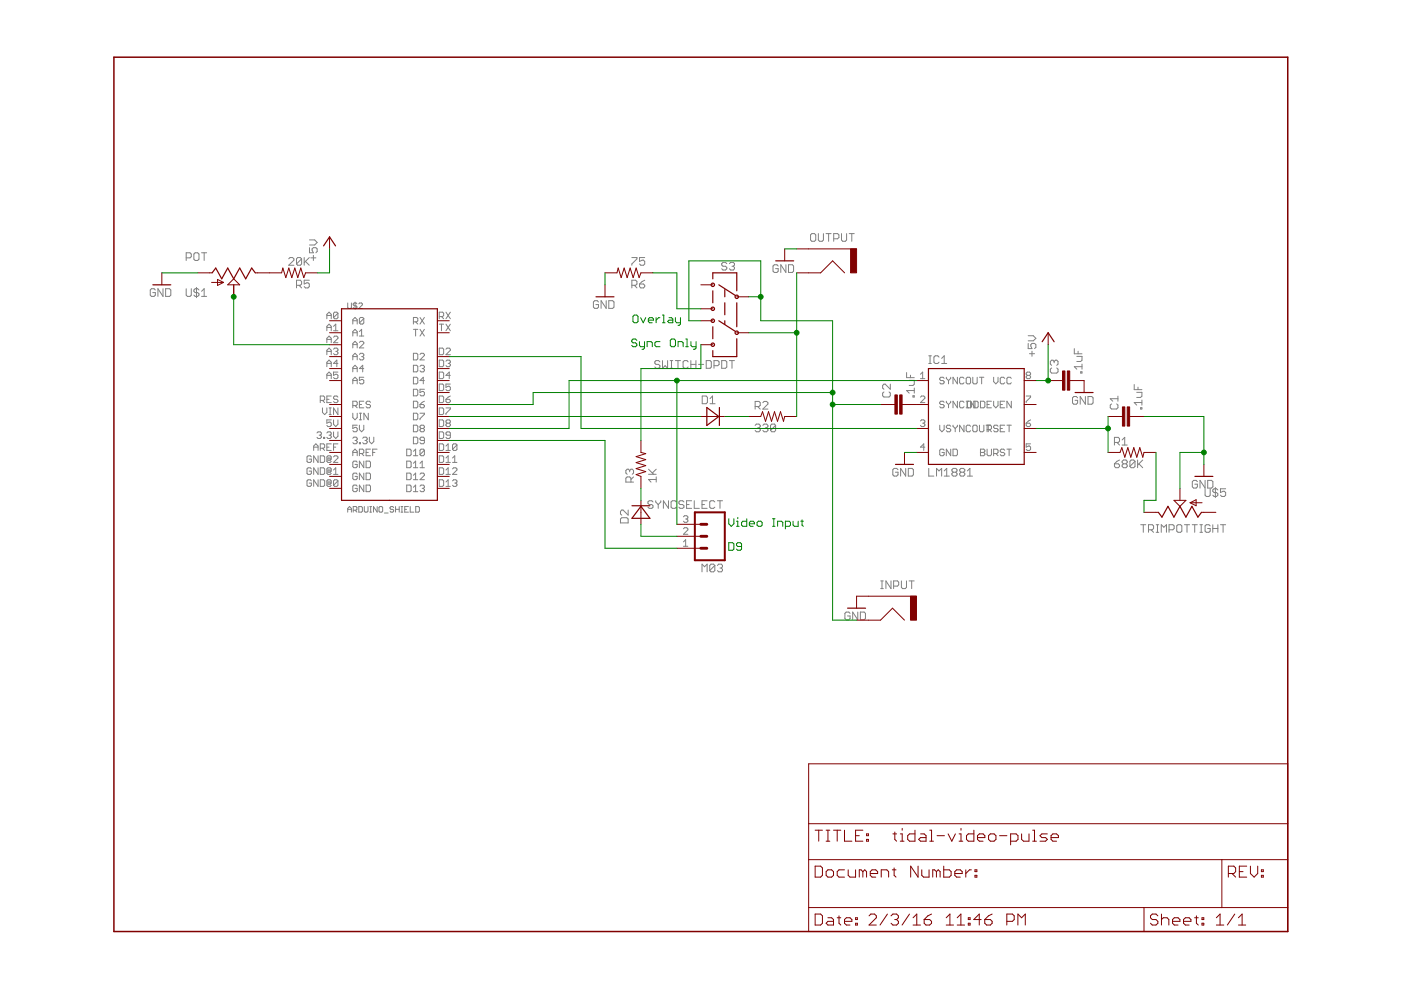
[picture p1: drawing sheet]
<?xml version="1.0" encoding="utf-8"?>
<!DOCTYPE eagle SYSTEM "eagle.dtd">
<eagle version="6.6.0">
<drawing>
<settings>
<setting alwaysvectorfont="yes"/>
<setting verticaltext="up"/>
</settings>
<grid distance="0.1" unitdist="inch" unit="inch" style="lines" multiple="1" display="no" altdistance="0.01" altunitdist="inch" altunit="inch"/>
<schematic xreflabel="%F%N/%S.%C%R" xrefpart="/%S.%C%R">
<libraries>
<library name="lm1881">
<symbols>
<symbol name="LM1881">
<wire x1="-10.16" y1="10.16" x2="10.16" y2="10.16" width="0.254" layer="94"/>
<wire x1="10.16" y1="10.16" x2="10.16" y2="-10.16" width="0.254" layer="94"/>
<wire x1="10.16" y1="-10.16" x2="-10.16" y2="-10.16" width="0.254" layer="94"/>
<wire x1="-10.16" y1="-10.16" x2="-10.16" y2="10.16" width="0.254" layer="94"/>
<text x="-10.16" y="11.176" size="1.778" layer="95">&gt;NAME</text>
<text x="-10.16" y="-12.7" size="1.778" layer="96">&gt;VALUE</text>
<pin name="SYNCOUT" x="-12.7" y="7.62" length="short" direction="out"/>
<pin name="SYNCIN" x="-12.7" y="2.54" length="short" direction="in"/>
<pin name="VSYNCOUT" x="-12.7" y="-2.54" length="short" direction="out"/>
<pin name="BURST" x="12.7" y="-7.62" length="short" direction="out" rot="R180"/>
<pin name="RSET" x="12.7" y="-2.54" length="short" direction="out" rot="R180"/>
<pin name="ODDEVEN" x="12.7" y="2.54" length="short" direction="out" rot="R180"/>
<pin name="VCC" x="12.7" y="7.62" length="short" direction="pwr" rot="R180"/>
<pin name="GND" x="-12.7" y="-7.62" length="short" direction="pwr"/>
</symbol>
</symbols>
<devicesets>
<deviceset name="LM1881" prefix="IC">
<gates>
<gate name="G$1" symbol="LM1881" x="0" y="0"/>
</gates>
<devices>
<device name="" package="DIL08">
<connects>
<connect gate="G$1" pin="BURST" pad="5"/>
<connect gate="G$1" pin="GND" pad="4"/>
<connect gate="G$1" pin="ODDEVEN" pad="7"/>
<connect gate="G$1" pin="RSET" pad="6"/>
<connect gate="G$1" pin="SYNCIN" pad="2"/>
<connect gate="G$1" pin="SYNCOUT" pad="1"/>
<connect gate="G$1" pin="VCC" pad="8"/>
<connect gate="G$1" pin="VSYNCOUT" pad="3"/>
</connects>
<technologies>
<technology name=""/>
</technologies>
</device>
</devices>
</deviceset>
</devicesets>
</library>
<library name="frames">
<symbols>
<symbol name="LETTER_L">
<frame x1="0" y1="0" x2="248.92" y2="185.42" columns="12" rows="17" layer="94" border-left="no" border-top="no" border-right="no" border-bottom="no"/>
</symbol>
<symbol name="DOCFIELD">
<wire x1="0" y1="0" x2="71.12" y2="0" width="0.1016" layer="94"/>
<wire x1="101.6" y1="15.24" x2="87.63" y2="15.24" width="0.1016" layer="94"/>
<wire x1="0" y1="0" x2="0" y2="5.08" width="0.1016" layer="94"/>
<wire x1="0" y1="5.08" x2="71.12" y2="5.08" width="0.1016" layer="94"/>
<wire x1="0" y1="5.08" x2="0" y2="15.24" width="0.1016" layer="94"/>
<wire x1="101.6" y1="15.24" x2="101.6" y2="5.08" width="0.1016" layer="94"/>
<wire x1="71.12" y1="5.08" x2="71.12" y2="0" width="0.1016" layer="94"/>
<wire x1="71.12" y1="5.08" x2="87.63" y2="5.08" width="0.1016" layer="94"/>
<wire x1="71.12" y1="0" x2="101.6" y2="0" width="0.1016" layer="94"/>
<wire x1="87.63" y1="15.24" x2="87.63" y2="5.08" width="0.1016" layer="94"/>
<wire x1="87.63" y1="15.24" x2="0" y2="15.24" width="0.1016" layer="94"/>
<wire x1="87.63" y1="5.08" x2="101.6" y2="5.08" width="0.1016" layer="94"/>
<wire x1="101.6" y1="5.08" x2="101.6" y2="0" width="0.1016" layer="94"/>
<wire x1="0" y1="15.24" x2="0" y2="22.86" width="0.1016" layer="94"/>
<wire x1="101.6" y1="35.56" x2="0" y2="35.56" width="0.1016" layer="94"/>
<wire x1="101.6" y1="35.56" x2="101.6" y2="22.86" width="0.1016" layer="94"/>
<wire x1="0" y1="22.86" x2="101.6" y2="22.86" width="0.1016" layer="94"/>
<wire x1="0" y1="22.86" x2="0" y2="35.56" width="0.1016" layer="94"/>
<wire x1="101.6" y1="22.86" x2="101.6" y2="15.24" width="0.1016" layer="94"/>
<text x="1.27" y="1.27" size="2.54" layer="94" font="vector">Date:</text>
<text x="12.7" y="1.27" size="2.54" layer="94" font="vector">&gt;LAST_DATE_TIME</text>
<text x="72.39" y="1.27" size="2.54" layer="94" font="vector">Sheet:</text>
<text x="86.36" y="1.27" size="2.54" layer="94" font="vector">&gt;SHEET</text>
<text x="88.9" y="11.43" size="2.54" layer="94" font="vector">REV:</text>
<text x="1.27" y="19.05" size="2.54" layer="94" font="vector">TITLE:</text>
<text x="1.27" y="11.43" size="2.54" layer="94" font="vector">Document Number:</text>
<text x="17.78" y="19.05" size="2.54" layer="94" font="vector">&gt;DRAWING_NAME</text>
</symbol>
</symbols>
<devicesets>
<deviceset name="LETTER_L" prefix="FRAME" uservalue="yes">
<gates>
<gate name="G$1" symbol="LETTER_L" x="0" y="0"/>
<gate name="G$2" symbol="DOCFIELD" x="147.32" y="0" addlevel="must"/>
</gates>
<devices>
<device name="">
<technologies>
<technology name=""/>
</technologies>
</device>
</devices>
</deviceset>
</devicesets>
</library>
<library name="nootropicdesign">
<symbols>
<symbol name="CAP">
<wire x1="0" y1="0" x2="0" y2="-0.508" width="0.1524" layer="94"/>
<wire x1="0" y1="-2.54" x2="0" y2="-2.032" width="0.1524" layer="94"/>
<text x="1.524" y="0.381" size="1.778" layer="95">&gt;NAME</text>
<text x="1.524" y="-4.699" size="1.778" layer="96">&gt;VALUE</text>
<rectangle x1="-2.032" y1="-2.032" x2="2.032" y2="-1.524" layer="94"/>
<rectangle x1="-2.032" y1="-1.016" x2="2.032" y2="-0.508" layer="94"/>
<pin name="1" x="0" y="2.54" visible="off" length="short" direction="pas" swaplevel="1" rot="R270"/>
<pin name="2" x="0" y="-5.08" visible="off" length="short" direction="pas" swaplevel="1" rot="R90"/>
</symbol>
<symbol name="R-US">
<wire x1="-2.54" y1="0" x2="-2.159" y2="1.016" width="0.2032" layer="94"/>
<wire x1="-2.159" y1="1.016" x2="-1.524" y2="-1.016" width="0.2032" layer="94"/>
<wire x1="-1.524" y1="-1.016" x2="-0.889" y2="1.016" width="0.2032" layer="94"/>
<wire x1="-0.889" y1="1.016" x2="-0.254" y2="-1.016" width="0.2032" layer="94"/>
<wire x1="-0.254" y1="-1.016" x2="0.381" y2="1.016" width="0.2032" layer="94"/>
<wire x1="0.381" y1="1.016" x2="1.016" y2="-1.016" width="0.2032" layer="94"/>
<wire x1="1.016" y1="-1.016" x2="1.651" y2="1.016" width="0.2032" layer="94"/>
<wire x1="1.651" y1="1.016" x2="2.286" y2="-1.016" width="0.2032" layer="94"/>
<wire x1="2.286" y1="-1.016" x2="2.54" y2="0" width="0.2032" layer="94"/>
<text x="-3.81" y="1.4986" size="1.778" layer="95">&gt;NAME</text>
<text x="-3.81" y="-3.302" size="1.778" layer="96">&gt;VALUE</text>
<pin name="2" x="5.08" y="0" visible="off" length="short" direction="pas" swaplevel="1" rot="R180"/>
<pin name="1" x="-5.08" y="0" visible="off" length="short" direction="pas" swaplevel="1"/>
</symbol>
<symbol name="RCAJACK">
<wire x1="-5.08" y1="2.54" x2="-2.54" y2="5.08" width="0.1524" layer="94"/>
<wire x1="-2.54" y1="5.08" x2="0" y2="2.54" width="0.1524" layer="94"/>
<wire x1="0" y1="2.54" x2="2.54" y2="2.54" width="0.1524" layer="94"/>
<wire x1="-7.62" y1="7.62" x2="2.54" y2="7.62" width="0.1524" layer="94"/>
<text x="1.27" y="9.144" size="1.778" layer="96">&gt;Value</text>
<text x="-7.62" y="9.144" size="1.778" layer="95">&gt;Name</text>
<rectangle x1="-7.62" y1="2.54" x2="-6.35" y2="7.62" layer="94"/>
<pin name="SIGNAL" x="5.08" y="2.54" visible="off" length="short" rot="R180"/>
<pin name="GND" x="5.08" y="7.62" visible="off" length="short" rot="R180"/>
</symbol>
<symbol name="DIODE">
<wire x1="-1.27" y1="-1.905" x2="1.27" y2="0" width="0.254" layer="94"/>
<wire x1="1.27" y1="0" x2="-1.27" y2="1.905" width="0.254" layer="94"/>
<wire x1="-1.27" y1="1.905" x2="-1.27" y2="-1.905" width="0.254" layer="94"/>
<wire x1="1.397" y1="1.905" x2="1.397" y2="-1.905" width="0.254" layer="94"/>
<text x="-2.3114" y="2.6416" size="1.778" layer="95">&gt;NAME</text>
<text x="-2.5654" y="-4.4958" size="1.778" layer="96">&gt;VALUE</text>
<pin name="A" x="-2.54" y="0" visible="off" length="short" direction="pas"/>
<pin name="C" x="2.54" y="0" visible="off" length="short" direction="pas" rot="R180"/>
</symbol>
<symbol name="ARDUINO_SHIELD">
<wire x1="0" y1="-20.32" x2="-10.16" y2="-20.32" width="0.254" layer="94"/>
<wire x1="-10.16" y1="-20.32" x2="-10.16" y2="20.32" width="0.254" layer="94"/>
<wire x1="-10.16" y1="20.32" x2="10.16" y2="20.32" width="0.254" layer="94"/>
<wire x1="10.16" y1="20.32" x2="10.16" y2="-20.32" width="0.254" layer="94"/>
<wire x1="10.16" y1="-20.32" x2="0" y2="-20.32" width="0.254" layer="94"/>
<text x="-8.89" y="20.32" size="1.27" layer="95">&gt;Name</text>
<text x="-8.89" y="-22.86" size="1.27" layer="96">&gt;Value</text>
<pin name="RX" x="12.7" y="17.78" length="short" rot="R180"/>
<pin name="TX" x="12.7" y="15.24" length="short" rot="R180"/>
<pin name="D2" x="12.7" y="10.16" length="short" rot="R180"/>
<pin name="D3" x="12.7" y="7.62" length="short" rot="R180"/>
<pin name="D4" x="12.7" y="5.08" length="short" rot="R180"/>
<pin name="D5" x="12.7" y="2.54" length="short" rot="R180"/>
<pin name="D6" x="12.7" y="0" length="short" rot="R180"/>
<pin name="D7" x="12.7" y="-2.54" length="short" rot="R180"/>
<pin name="D8" x="12.7" y="-5.08" length="short" rot="R180"/>
<pin name="D9" x="12.7" y="-7.62" length="short" rot="R180"/>
<pin name="D10" x="12.7" y="-10.16" length="short" rot="R180"/>
<pin name="D11" x="12.7" y="-12.7" length="short" rot="R180"/>
<pin name="D12" x="12.7" y="-15.24" length="short" rot="R180"/>
<pin name="D13" x="12.7" y="-17.78" length="short" rot="R180"/>
<pin name="A0" x="-12.7" y="17.78" length="short"/>
<pin name="A1" x="-12.7" y="15.24" length="short"/>
<pin name="A2" x="-12.7" y="12.7" length="short"/>
<pin name="A3" x="-12.7" y="10.16" length="short"/>
<pin name="A4" x="-12.7" y="7.62" length="short"/>
<pin name="A5" x="-12.7" y="5.08" length="short"/>
<pin name="VIN" x="-12.7" y="-2.54" length="short"/>
<pin name="RES" x="-12.7" y="0" length="short"/>
<pin name="5V" x="-12.7" y="-5.08" length="short"/>
<pin name="AREF" x="-12.7" y="-10.16" length="short"/>
<pin name="GND@2" x="-12.7" y="-12.7" length="short"/>
<pin name="GND@1" x="-12.7" y="-15.24" length="short"/>
<pin name="GND@0" x="-12.7" y="-17.78" length="short"/>
<pin name="3.3V" x="-12.7" y="-7.62" length="short"/>
</symbol>
<symbol name="M03">
<wire x1="3.81" y1="-5.08" x2="-2.54" y2="-5.08" width="0.4064" layer="94"/>
<wire x1="1.27" y1="0" x2="2.54" y2="0" width="0.6096" layer="94"/>
<wire x1="1.27" y1="-2.54" x2="2.54" y2="-2.54" width="0.6096" layer="94"/>
<wire x1="-2.54" y1="5.08" x2="-2.54" y2="-5.08" width="0.4064" layer="94"/>
<wire x1="3.81" y1="-5.08" x2="3.81" y2="5.08" width="0.4064" layer="94"/>
<wire x1="-2.54" y1="5.08" x2="3.81" y2="5.08" width="0.4064" layer="94"/>
<wire x1="1.27" y1="2.54" x2="2.54" y2="2.54" width="0.6096" layer="94"/>
<text x="-2.54" y="-7.62" size="1.778" layer="96">&gt;VALUE</text>
<text x="-2.54" y="5.842" size="1.778" layer="95">&gt;NAME</text>
<pin name="2" x="7.62" y="-2.54" visible="pad" length="middle" direction="pas" swaplevel="1" rot="R180"/>
<pin name="3" x="7.62" y="0" visible="pad" length="middle" direction="pas" swaplevel="1" rot="R180"/>
<pin name="4" x="7.62" y="2.54" visible="pad" length="middle" direction="pas" swaplevel="1" rot="R180"/>
</symbol>
<symbol name="POT">
<wire x1="0" y1="0" x2="0" y2="0.508" width="0.1524" layer="94"/>
<wire x1="0" y1="0.508" x2="-1.016" y2="1.27" width="0.254" layer="94"/>
<wire x1="-1.016" y1="1.27" x2="1.27" y2="2.54" width="0.254" layer="94"/>
<wire x1="1.27" y1="2.54" x2="-1.016" y2="3.81" width="0.254" layer="94"/>
<wire x1="-1.016" y1="3.81" x2="1.27" y2="5.08" width="0.254" layer="94"/>
<wire x1="1.27" y1="5.08" x2="-1.016" y2="6.35" width="0.254" layer="94"/>
<wire x1="-1.016" y1="6.35" x2="1.27" y2="7.62" width="0.254" layer="94"/>
<wire x1="1.27" y1="7.62" x2="-1.016" y2="8.89" width="0.254" layer="94"/>
<wire x1="-1.016" y1="8.89" x2="0" y2="9.652" width="0.254" layer="94"/>
<wire x1="0" y1="9.652" x2="0" y2="10.16" width="0.1524" layer="94"/>
<wire x1="1.27" y1="5.08" x2="2.54" y2="6.35" width="0.2032" layer="94"/>
<wire x1="2.54" y1="3.81" x2="1.27" y2="5.08" width="0.2032" layer="94"/>
<wire x1="2.54" y1="6.35" x2="2.54" y2="3.81" width="0.2032" layer="94"/>
<wire x1="2.032" y1="0.381" x2="2.032" y2="2.921" width="0.1524" layer="94"/>
<wire x1="2.032" y1="2.921" x2="2.667" y2="1.651" width="0.1524" layer="94"/>
<wire x1="2.667" y1="1.651" x2="1.397" y2="1.651" width="0.1524" layer="94"/>
<wire x1="1.397" y1="1.651" x2="2.032" y2="2.921" width="0.1524" layer="94"/>
<text x="5.08" y="-5.08" size="1.778" layer="95" rot="R90">&gt;NAME</text>
<text x="-2.54" y="-5.08" size="1.778" layer="95" rot="R90">&gt;Value</text>
<pin name="1" x="0" y="-2.54" visible="off" length="short" direction="pas" rot="R90"/>
<pin name="3" x="0" y="12.7" visible="off" length="short" direction="pas" rot="R270"/>
<pin name="WIPER@1" x="5.08" y="5.08" visible="off" length="short" direction="pas" rot="R180"/>
<pin name="WIPER@2" x="5.08" y="5.08" visible="off" length="short" direction="pas" rot="R180"/>
</symbol>
<symbol name="AYZ0202">
<wire x1="1.27" y1="5.08" x2="-2.286" y2="2.794" width="0.254" layer="94"/>
<wire x1="-2.286" y1="-4.826" x2="1.27" y2="-2.54" width="0.254" layer="94"/>
<wire x1="2.54" y1="6.35" x2="2.54" y2="7.62" width="0.254" layer="94"/>
<wire x1="2.54" y1="7.62" x2="-2.54" y2="7.62" width="0.254" layer="94"/>
<wire x1="-2.54" y1="7.62" x2="-2.54" y2="3.81" width="0.254" layer="94"/>
<wire x1="-2.54" y1="1.27" x2="-2.54" y2="-3.81" width="0.254" layer="94"/>
<wire x1="-2.54" y1="-6.35" x2="-2.54" y2="-10.16" width="0.254" layer="94"/>
<wire x1="-2.54" y1="-10.16" x2="2.54" y2="-10.16" width="0.254" layer="94"/>
<wire x1="2.54" y1="-10.16" x2="2.54" y2="-8.89" width="0.254" layer="94"/>
<wire x1="2.54" y1="-6.35" x2="2.54" y2="-3.81" width="0.254" layer="94"/>
<wire x1="2.54" y1="3.81" x2="2.54" y2="1.27" width="0.254" layer="94"/>
<wire x1="0" y1="4.064" x2="0" y2="2.54" width="0.254" layer="94"/>
<wire x1="0" y1="1.27" x2="0" y2="-1.27" width="0.254" layer="94"/>
<wire x1="0" y1="-2.54" x2="0" y2="-3.302" width="0.254" layer="94"/>
<circle x="-2.54" y="2.54" radius="0.3592" width="0.254" layer="94"/>
<circle x="2.54" y="5.08" radius="0.3592" width="0.254" layer="94"/>
<circle x="2.54" y="0" radius="0.3592" width="0.254" layer="94"/>
<circle x="2.54" y="-2.54" radius="0.3592" width="0.254" layer="94"/>
<circle x="2.54" y="-7.62" radius="0.3592" width="0.254" layer="94"/>
<circle x="-2.54" y="-5.08" radius="0.3592" width="0.254" layer="94"/>
<text x="-2.54" y="8.128" size="1.778" layer="95">&gt;NAME</text>
<text x="-2.54" y="-12.7" size="1.778" layer="96">&gt;VALUE</text>
<pin name="1" x="5.08" y="5.08" visible="off" length="short" rot="R180"/>
<pin name="2" x="-5.08" y="2.54" visible="off" length="short"/>
<pin name="3" x="5.08" y="0" visible="off" length="short" rot="R180"/>
<pin name="4" x="5.08" y="-2.54" visible="off" length="short" rot="R180"/>
<pin name="5" x="-5.08" y="-5.08" visible="off" length="short"/>
<pin name="6" x="5.08" y="-7.62" visible="off" length="short" rot="R180"/>
</symbol>
<symbol name="POT2">
<wire x1="0" y1="-5.08" x2="0" y2="-4.572" width="0.1524" layer="94"/>
<wire x1="0" y1="-4.572" x2="-1.016" y2="-3.81" width="0.254" layer="94"/>
<wire x1="-1.016" y1="-3.81" x2="1.27" y2="-2.54" width="0.254" layer="94"/>
<wire x1="1.27" y1="-2.54" x2="-1.016" y2="-1.27" width="0.254" layer="94"/>
<wire x1="-1.016" y1="-1.27" x2="1.27" y2="0" width="0.254" layer="94"/>
<wire x1="1.27" y1="0" x2="-1.016" y2="1.27" width="0.254" layer="94"/>
<wire x1="-1.016" y1="1.27" x2="1.27" y2="2.54" width="0.254" layer="94"/>
<wire x1="1.27" y1="2.54" x2="-1.016" y2="3.81" width="0.254" layer="94"/>
<wire x1="-1.016" y1="3.81" x2="0" y2="4.572" width="0.254" layer="94"/>
<wire x1="0" y1="4.572" x2="0" y2="5.08" width="0.1524" layer="94"/>
<wire x1="1.27" y1="0" x2="2.54" y2="1.27" width="0.2032" layer="94"/>
<wire x1="2.54" y1="-1.27" x2="1.27" y2="0" width="0.2032" layer="94"/>
<wire x1="2.54" y1="1.27" x2="2.54" y2="-1.27" width="0.2032" layer="94"/>
<wire x1="2.032" y1="-4.699" x2="2.032" y2="-2.159" width="0.1524" layer="94"/>
<wire x1="2.032" y1="-2.159" x2="2.667" y2="-3.429" width="0.1524" layer="94"/>
<wire x1="2.667" y1="-3.429" x2="1.397" y2="-3.429" width="0.1524" layer="94"/>
<wire x1="1.397" y1="-3.429" x2="2.032" y2="-2.159" width="0.1524" layer="94"/>
<text x="5.08" y="-10.16" size="1.778" layer="95" rot="R90">&gt;NAME</text>
<text x="-2.54" y="-10.16" size="1.778" layer="95" rot="R90">&gt;Value</text>
<pin name="1" x="0" y="-7.62" visible="off" length="short" direction="pas" rot="R90"/>
<pin name="3" x="0" y="7.62" visible="off" length="short" direction="pas" rot="R270"/>
<pin name="2" x="5.08" y="0" visible="off" length="short" direction="pas" rot="R180"/>
</symbol>
</symbols>
<devicesets>
<deviceset name="CAP" prefix="C" uservalue="yes">
<gates>
<gate name="G$1" symbol="CAP" x="0" y="0"/>
</gates>
<devices>
<device name="" package="CAP-CERAMIC">
<connects>
<connect gate="G$1" pin="1" pad="1"/>
<connect gate="G$1" pin="2" pad="2"/>
</connects>
<technologies>
<technology name=""/>
</technologies>
</device>
<device name="SMALL" package="CAP-CERAMIC-SMALL">
<connects>
<connect gate="G$1" pin="1" pad="1"/>
<connect gate="G$1" pin="2" pad="2"/>
</connects>
<technologies>
<technology name=""/>
</technologies>
</device>
<device name="CAP-CERAMIC-B" package="CAP-CERAMIC-B">
<connects>
<connect gate="G$1" pin="1" pad="1"/>
<connect gate="G$1" pin="2" pad="2"/>
</connects>
<technologies>
<technology name=""/>
</technologies>
</device>
<device name="C0603" package="C0603">
<connects>
<connect gate="G$1" pin="1" pad="1"/>
<connect gate="G$1" pin="2" pad="2"/>
</connects>
<technologies>
<technology name=""/>
</technologies>
</device>
<device name="C0805" package="C0805">
<connects>
<connect gate="G$1" pin="1" pad="1"/>
<connect gate="G$1" pin="2" pad="2"/>
</connects>
<technologies>
<technology name=""/>
</technologies>
</device>
</devices>
</deviceset>
<deviceset name="RCAJACK" prefix="J" uservalue="yes">
<gates>
<gate name="G$1" symbol="RCAJACK" x="2.54" y="-2.54"/>
</gates>
<devices>
<device name="" package="RCA">
<connects>
<connect gate="G$1" pin="GND" pad="BARREL"/>
<connect gate="G$1" pin="SIGNAL" pad="P$2"/>
</connects>
<technologies>
<technology name=""/>
</technologies>
</device>
</devices>
</deviceset>
<deviceset name="1N4148" prefix="D" uservalue="yes">
<gates>
<gate name="G$1" symbol="DIODE" x="0" y="0"/>
</gates>
<devices>
<device name="" package="D35-10">
<connects>
<connect gate="G$1" pin="A" pad="A"/>
<connect gate="G$1" pin="C" pad="C"/>
</connects>
<technologies>
<technology name=""/>
</technologies>
</device>
</devices>
</deviceset>
<deviceset name="M03">
<gates>
<gate name="G$1" symbol="M03" x="0" y="0"/>
</gates>
<devices>
<device name="" package="1X03">
<connects>
<connect gate="G$1" pin="2" pad="1"/>
<connect gate="G$1" pin="3" pad="2"/>
<connect gate="G$1" pin="4" pad="3"/>
</connects>
<technologies>
<technology name=""/>
</technologies>
</device>
</devices>
</deviceset>
<deviceset name="R-US" prefix="R" uservalue="yes">
<gates>
<gate name="G$1" symbol="R-US" x="0" y="0"/>
</gates>
<devices>
<device name="" package="0207/10">
<connects>
<connect gate="G$1" pin="1" pad="1"/>
<connect gate="G$1" pin="2" pad="2"/>
</connects>
<technologies>
<technology name=""/>
</technologies>
</device>
<device name="SHORT" package="0207/7">
<connects>
<connect gate="G$1" pin="1" pad="1"/>
<connect gate="G$1" pin="2" pad="2"/>
</connects>
<technologies>
<technology name=""/>
</technologies>
</device>
<device name="MEDIUM" package="0207/8">
<connects>
<connect gate="G$1" pin="1" pad="1"/>
<connect gate="G$1" pin="2" pad="2"/>
</connects>
<technologies>
<technology name=""/>
</technologies>
</device>
<device name="R0603" package="R0603">
<connects>
<connect gate="G$1" pin="1" pad="1"/>
<connect gate="G$1" pin="2" pad="2"/>
</connects>
<technologies>
<technology name=""/>
</technologies>
</device>
<device name="R0805" package="R0805">
<connects>
<connect gate="G$1" pin="1" pad="1"/>
<connect gate="G$1" pin="2" pad="2"/>
</connects>
<technologies>
<technology name=""/>
</technologies>
</device>
</devices>
</deviceset>
<deviceset name="ARDUINO_SHIELD">
<gates>
<gate name="G$1" symbol="ARDUINO_SHIELD" x="0" y="0"/>
</gates>
<devices>
<device name="" package="DUEMILANOVE_SHIELD">
<connects>
<connect gate="G$1" pin="3.3V" pad="3.3V"/>
<connect gate="G$1" pin="5V" pad="5V"/>
<connect gate="G$1" pin="A0" pad="A0"/>
<connect gate="G$1" pin="A1" pad="A1"/>
<connect gate="G$1" pin="A2" pad="A2"/>
<connect gate="G$1" pin="A3" pad="A3"/>
<connect gate="G$1" pin="A4" pad="A4"/>
<connect gate="G$1" pin="A5" pad="A5"/>
<connect gate="G$1" pin="AREF" pad="AREF"/>
<connect gate="G$1" pin="D10" pad="D10"/>
<connect gate="G$1" pin="D11" pad="D11"/>
<connect gate="G$1" pin="D12" pad="D12"/>
<connect gate="G$1" pin="D13" pad="D13"/>
<connect gate="G$1" pin="D2" pad="D2"/>
<connect gate="G$1" pin="D3" pad="D3"/>
<connect gate="G$1" pin="D4" pad="D4"/>
<connect gate="G$1" pin="D5" pad="D5"/>
<connect gate="G$1" pin="D6" pad="D6"/>
<connect gate="G$1" pin="D7" pad="D7"/>
<connect gate="G$1" pin="D8" pad="D8"/>
<connect gate="G$1" pin="D9" pad="D9"/>
<connect gate="G$1" pin="GND@0" pad="GND@0"/>
<connect gate="G$1" pin="GND@1" pad="GND@1"/>
<connect gate="G$1" pin="GND@2" pad="GND@2"/>
<connect gate="G$1" pin="RES" pad="RES"/>
<connect gate="G$1" pin="RX" pad="RX"/>
<connect gate="G$1" pin="TX" pad="TX"/>
<connect gate="G$1" pin="VIN" pad="VIN"/>
</connects>
<technologies>
<technology name=""/>
</technologies>
</device>
<device name="SMALL" package="DUEMILANOVE_SHIELD_SMALL">
<connects>
<connect gate="G$1" pin="3.3V" pad="3.3V"/>
<connect gate="G$1" pin="5V" pad="5V"/>
<connect gate="G$1" pin="A0" pad="A0"/>
<connect gate="G$1" pin="A1" pad="A1"/>
<connect gate="G$1" pin="A2" pad="A2"/>
<connect gate="G$1" pin="A3" pad="A3"/>
<connect gate="G$1" pin="A4" pad="A4"/>
<connect gate="G$1" pin="A5" pad="A5"/>
<connect gate="G$1" pin="AREF" pad="AREF"/>
<connect gate="G$1" pin="D10" pad="D10"/>
<connect gate="G$1" pin="D11" pad="D11"/>
<connect gate="G$1" pin="D12" pad="D12"/>
<connect gate="G$1" pin="D13" pad="D13"/>
<connect gate="G$1" pin="D2" pad="D2"/>
<connect gate="G$1" pin="D3" pad="D3"/>
<connect gate="G$1" pin="D4" pad="D4"/>
<connect gate="G$1" pin="D5" pad="D5"/>
<connect gate="G$1" pin="D6" pad="D6"/>
<connect gate="G$1" pin="D7" pad="D7"/>
<connect gate="G$1" pin="D8" pad="D8"/>
<connect gate="G$1" pin="D9" pad="D9"/>
<connect gate="G$1" pin="GND@0" pad="GND@0"/>
<connect gate="G$1" pin="GND@1" pad="GND@1"/>
<connect gate="G$1" pin="GND@2" pad="GND@2"/>
<connect gate="G$1" pin="RES" pad="RES"/>
<connect gate="G$1" pin="RX" pad="RX"/>
<connect gate="G$1" pin="TX" pad="TX"/>
<connect gate="G$1" pin="VIN" pad="VIN"/>
</connects>
<technologies>
<technology name=""/>
</technologies>
</device>
<device name="LARGE" package="DUEMILANOVE_SHIELD_LARGE">
<connects>
<connect gate="G$1" pin="3.3V" pad="3.3V"/>
<connect gate="G$1" pin="5V" pad="5V"/>
<connect gate="G$1" pin="A0" pad="A0"/>
<connect gate="G$1" pin="A1" pad="A1"/>
<connect gate="G$1" pin="A2" pad="A2"/>
<connect gate="G$1" pin="A3" pad="A3"/>
<connect gate="G$1" pin="A4" pad="A4"/>
<connect gate="G$1" pin="A5" pad="A5"/>
<connect gate="G$1" pin="AREF" pad="AREF"/>
<connect gate="G$1" pin="D10" pad="D10"/>
<connect gate="G$1" pin="D11" pad="D11"/>
<connect gate="G$1" pin="D12" pad="D12"/>
<connect gate="G$1" pin="D13" pad="D13"/>
<connect gate="G$1" pin="D2" pad="D2"/>
<connect gate="G$1" pin="D3" pad="D3"/>
<connect gate="G$1" pin="D4" pad="D4"/>
<connect gate="G$1" pin="D5" pad="D5"/>
<connect gate="G$1" pin="D6" pad="D6"/>
<connect gate="G$1" pin="D7" pad="D7"/>
<connect gate="G$1" pin="D8" pad="D8"/>
<connect gate="G$1" pin="D9" pad="D9"/>
<connect gate="G$1" pin="GND@0" pad="GND@0"/>
<connect gate="G$1" pin="GND@1" pad="GND@1"/>
<connect gate="G$1" pin="GND@2" pad="GND@2"/>
<connect gate="G$1" pin="RES" pad="RES"/>
<connect gate="G$1" pin="RX" pad="RX"/>
<connect gate="G$1" pin="TX" pad="TX"/>
<connect gate="G$1" pin="VIN" pad="VIN"/>
</connects>
<technologies>
<technology name=""/>
</technologies>
</device>
<device name="LONG" package="SHIELD_LONG">
<connects>
<connect gate="G$1" pin="3.3V" pad="3.3V"/>
<connect gate="G$1" pin="5V" pad="5V"/>
<connect gate="G$1" pin="A0" pad="A0"/>
<connect gate="G$1" pin="A1" pad="A1"/>
<connect gate="G$1" pin="A2" pad="A2"/>
<connect gate="G$1" pin="A3" pad="A3"/>
<connect gate="G$1" pin="A4" pad="A4"/>
<connect gate="G$1" pin="A5" pad="A5"/>
<connect gate="G$1" pin="AREF" pad="AREF"/>
<connect gate="G$1" pin="D10" pad="D10"/>
<connect gate="G$1" pin="D11" pad="D11"/>
<connect gate="G$1" pin="D12" pad="D12"/>
<connect gate="G$1" pin="D13" pad="D13"/>
<connect gate="G$1" pin="D2" pad="D2"/>
<connect gate="G$1" pin="D3" pad="D3"/>
<connect gate="G$1" pin="D4" pad="D4"/>
<connect gate="G$1" pin="D5" pad="D5"/>
<connect gate="G$1" pin="D6" pad="D6"/>
<connect gate="G$1" pin="D7" pad="D7"/>
<connect gate="G$1" pin="D8" pad="D8"/>
<connect gate="G$1" pin="D9" pad="D9"/>
<connect gate="G$1" pin="GND@0" pad="GND@0"/>
<connect gate="G$1" pin="GND@1" pad="GND@1"/>
<connect gate="G$1" pin="GND@2" pad="GND@2"/>
<connect gate="G$1" pin="RES" pad="RES"/>
<connect gate="G$1" pin="RX" pad="RX"/>
<connect gate="G$1" pin="TX" pad="TX"/>
<connect gate="G$1" pin="VIN" pad="VIN"/>
</connects>
<technologies>
<technology name=""/>
</technologies>
</device>
</devices>
</deviceset>
<deviceset name="POT">
<gates>
<gate name="G$1" symbol="POT" x="0" y="-2.54"/>
</gates>
<devices>
<device name="" package="TRIMMERPOT">
<connects>
<connect gate="G$1" pin="1" pad="1"/>
<connect gate="G$1" pin="3" pad="3"/>
<connect gate="G$1" pin="WIPER@1" pad="2"/>
<connect gate="G$1" pin="WIPER@2" pad="4"/>
</connects>
<technologies>
<technology name=""/>
</technologies>
</device>
</devices>
</deviceset>
<deviceset name="SWITCH-DPDT" prefix="S">
<gates>
<gate name="G$1" symbol="AYZ0202" x="0" y="0"/>
</gates>
<devices>
<device name="" package="OS">
<connects>
<connect gate="G$1" pin="1" pad="1"/>
<connect gate="G$1" pin="2" pad="2"/>
<connect gate="G$1" pin="3" pad="3"/>
<connect gate="G$1" pin="4" pad="4"/>
<connect gate="G$1" pin="5" pad="5"/>
<connect gate="G$1" pin="6" pad="6"/>
</connects>
<technologies>
<technology name=""/>
</technologies>
</device>
</devices>
</deviceset>
<deviceset name="TRIMPOT">
<gates>
<gate name="G$1" symbol="POT2" x="0" y="2.54"/>
</gates>
<devices>
<device name="" package="TRIM_POT">
<connects>
<connect gate="G$1" pin="1" pad="1"/>
<connect gate="G$1" pin="2" pad="2"/>
<connect gate="G$1" pin="3" pad="3"/>
</connects>
<technologies>
<technology name=""/>
</technologies>
</device>
<device name="TIGHT" package="TRIM_POT_TIGHT">
<connects>
<connect gate="G$1" pin="1" pad="1"/>
<connect gate="G$1" pin="2" pad="2"/>
<connect gate="G$1" pin="3" pad="3"/>
</connects>
<technologies>
<technology name=""/>
</technologies>
</device>
</devices>
</deviceset>
</devicesets>
</library>
<library name="supply1">
<symbols>
<symbol name="GND">
<wire x1="-1.905" y1="0" x2="1.905" y2="0" width="0.254" layer="94"/>
<text x="-2.54" y="-2.54" size="1.778" layer="96">&gt;VALUE</text>
<pin name="GND" x="0" y="2.54" visible="off" length="short" direction="sup" rot="R270"/>
</symbol>
<symbol name="+5V">
<wire x1="1.27" y1="-1.905" x2="0" y2="0" width="0.254" layer="94"/>
<wire x1="0" y1="0" x2="-1.27" y2="-1.905" width="0.254" layer="94"/>
<text x="-2.54" y="-5.08" size="1.778" layer="96" rot="R90">&gt;VALUE</text>
<pin name="+5V" x="0" y="-2.54" visible="off" length="short" direction="sup" rot="R90"/>
</symbol>
</symbols>
<devicesets>
<deviceset name="GND" prefix="GND">
<gates>
<gate name="1" symbol="GND" x="0" y="0"/>
</gates>
<devices>
<device name="">
<technologies>
<technology name=""/>
</technologies>
</device>
</devices>
</deviceset>
<deviceset name="+5V" prefix="P+">
<gates>
<gate name="1" symbol="+5V" x="0" y="0"/>
</gates>
<devices>
<device name="">
<technologies>
<technology name=""/>
</technologies>
</device>
</devices>
</deviceset>
</devicesets>
</library>
</libraries>
<attributes>
</attributes>
<variantdefs>
</variantdefs>
<classes>
<class number="0" name="default" width="0" drill="0">
</class>
</classes>
<parts>
<part name="IC1" library="lm1881" deviceset="LM1881" device=""/>
<part name="FRAME1" library="frames" deviceset="LETTER_L" device="">
<attribute name="DRAWING_NAME" value="tidal-video-pulse"/>
</part>
<part name="C1" library="nootropicdesign" deviceset="CAP" device="SMALL" value=".1uF"/>
<part name="R1" library="nootropicdesign" deviceset="R-US" device="" value="680K"/>
<part name="R2" library="nootropicdesign" deviceset="R-US" device="" value="330"/>
<part name="GND1" library="supply1" deviceset="GND" device=""/>
<part name="INPUT" library="nootropicdesign" deviceset="RCAJACK" device=""/>
<part name="OUTPUT" library="nootropicdesign" deviceset="RCAJACK" device=""/>
<part name="GND2" library="supply1" deviceset="GND" device=""/>
<part name="GND3" library="supply1" deviceset="GND" device=""/>
<part name="D1" library="nootropicdesign" deviceset="1N4148" device=""/>
<part name="C2" library="nootropicdesign" deviceset="CAP" device="SMALL" value=".1uF"/>
<part name="GND5" library="supply1" deviceset="GND" device=""/>
<part name="D2" library="nootropicdesign" deviceset="1N4148" device=""/>
<part name="R3" library="nootropicdesign" deviceset="R-US" device="" value="1K"/>
<part name="C3" library="nootropicdesign" deviceset="CAP" device="SMALL" value=".1uF"/>
<part name="GND7" library="supply1" deviceset="GND" device=""/>
<part name="U$2" library="nootropicdesign" deviceset="ARDUINO_SHIELD" device=""/>
<part name="SYNCSELECT" library="nootropicdesign" deviceset="M03" device=""/>
<part name="GND8" library="supply1" deviceset="GND" device=""/>
<part name="P+1" library="supply1" deviceset="+5V" device=""/>
<part name="U$1" library="nootropicdesign" deviceset="POT" device=""/>
<part name="S3" library="nootropicdesign" deviceset="SWITCH-DPDT" device=""/>
<part name="R6" library="nootropicdesign" deviceset="R-US" device="" value="75"/>
<part name="GND10" library="supply1" deviceset="GND" device=""/>
<part name="R5" library="nootropicdesign" deviceset="R-US" device="" value="20K"/>
<part name="P+2" library="supply1" deviceset="+5V" device=""/>
<part name="U$5" library="nootropicdesign" deviceset="TRIMPOT" device="TIGHT"/>
</parts>
<sheets>
<sheet>
<plain>
<text x="3.302" y="4.572" size="1.778" layer="91">Video Input</text>
<text x="3.302" y="-0.508" size="1.778" layer="91">D9</text>
<text x="-17.018" y="47.752" size="1.778" layer="91">Overlay</text>
<text x="-17.272" y="42.672" size="1.778" layer="91">Sync Only</text>
</plain>
<instances>
<instance part="IC1" gate="G$1" x="55.88" y="27.94"/>
<instance part="FRAME1" gate="G$1" x="-127" y="-81.28"/>
<instance part="FRAME1" gate="G$2" x="20.32" y="-81.28">
<attribute name="DRAWING_NAME" x="20.32" y="-81.28" size="1.778" layer="96" display="off"/>
</instance>
<instance part="C1" gate="G$1" x="86.36" y="27.94" rot="R90"/>
<instance part="R1" gate="G$1" x="88.9" y="20.32"/>
<instance part="R2" gate="G$1" x="12.7" y="27.94"/>
<instance part="GND1" gate="1" x="104.14" y="15.24"/>
<instance part="INPUT" gate="G$1" x="35.56" y="-17.78" rot="MR0"/>
<instance part="OUTPUT" gate="G$1" x="22.86" y="55.88" rot="MR0"/>
<instance part="GND2" gate="1" x="30.48" y="-12.7"/>
<instance part="GND3" gate="1" x="15.24" y="60.96"/>
<instance part="D1" gate="G$1" x="0" y="27.94"/>
<instance part="C2" gate="G$1" x="38.1" y="30.48" rot="R90"/>
<instance part="GND5" gate="1" x="40.64" y="17.78"/>
<instance part="D2" gate="G$1" x="-15.24" y="7.62" rot="R90"/>
<instance part="R3" gate="G$1" x="-15.24" y="17.78" rot="R90"/>
<instance part="C3" gate="G$1" x="73.66" y="35.56" rot="R90"/>
<instance part="GND7" gate="1" x="78.74" y="33.02"/>
<instance part="U$2" gate="G$1" x="-68.58" y="30.48"/>
<instance part="SYNCSELECT" gate="G$1" x="0" y="2.54" rot="MR0"/>
<instance part="GND8" gate="1" x="-116.84" y="55.88"/>
<instance part="P+1" gate="1" x="71.12" y="45.72"/>
<instance part="U$1" gate="G$1" x="-106.68" y="58.42" rot="R270"/>
<instance part="S3" gate="G$1" x="2.54" y="50.8" rot="MR0"/>
<instance part="R6" gate="G$1" x="-17.78" y="58.42" rot="R180"/>
<instance part="GND10" gate="1" x="-22.86" y="53.34"/>
<instance part="R5" gate="G$1" x="-88.9" y="58.42" rot="R180"/>
<instance part="P+2" gate="1" x="-81.28" y="66.04"/>
<instance part="U$5" gate="G$1" x="99.06" y="7.62" rot="R90"/>
</instances>
<busses>
</busses>
<nets>
<net name="RSET" class="0">
<segment>
<wire x1="68.58" y1="25.4" x2="83.82" y2="25.4" width="0.1524" layer="91"/>
<wire x1="83.82" y1="25.4" x2="83.82" y2="27.94" width="0.1524" layer="91"/>
<wire x1="83.82" y1="25.4" x2="83.82" y2="20.32" width="0.1524" layer="91"/>
<junction x="83.82" y="25.4"/>
<pinref part="IC1" gate="G$1" pin="RSET"/>
<pinref part="C1" gate="G$1" pin="1"/>
<pinref part="R1" gate="G$1" pin="1"/>
</segment>
</net>
<net name="GND" class="0">
<segment>
<wire x1="15.24" y1="63.5" x2="17.78" y2="63.5" width="0.1524" layer="91"/>
<pinref part="GND3" gate="1" pin="GND"/>
<pinref part="OUTPUT" gate="G$1" pin="GND"/>
</segment>
<segment>
<pinref part="GND2" gate="1" pin="GND"/>
<pinref part="INPUT" gate="G$1" pin="GND"/>
</segment>
<segment>
<wire x1="40.64" y1="20.32" x2="43.18" y2="20.32" width="0.1524" layer="91"/>
<pinref part="IC1" gate="G$1" pin="GND"/>
<pinref part="GND5" gate="1" pin="GND"/>
</segment>
<segment>
<pinref part="C3" gate="G$1" pin="2"/>
<pinref part="GND7" gate="1" pin="GND"/>
</segment>
<segment>
<wire x1="91.44" y1="27.94" x2="104.14" y2="27.94" width="0.1524" layer="91"/>
<wire x1="104.14" y1="27.94" x2="104.14" y2="20.32" width="0.1524" layer="91"/>
<wire x1="104.14" y1="20.32" x2="104.14" y2="17.78" width="0.1524" layer="91"/>
<wire x1="99.06" y1="20.32" x2="104.14" y2="20.32" width="0.1524" layer="91"/>
<wire x1="99.06" y1="20.32" x2="99.06" y2="12.7" width="0.1524" layer="91"/>
<junction x="104.14" y="20.32"/>
<pinref part="C1" gate="G$1" pin="2"/>
<pinref part="GND1" gate="1" pin="GND"/>
<pinref part="U$5" gate="G$1" pin="2"/>
</segment>
<segment>
<wire x1="-109.22" y1="58.42" x2="-116.84" y2="58.42" width="0.1524" layer="91"/>
<pinref part="GND8" gate="1" pin="GND"/>
<pinref part="U$1" gate="G$1" pin="1"/>
</segment>
<segment>
<pinref part="R6" gate="G$1" pin="2"/>
<pinref part="GND10" gate="1" pin="GND"/>
<wire x1="-22.86" y1="58.42" x2="-22.86" y2="55.88" width="0.1524" layer="91"/>
</segment>
</net>
<net name="N$3" class="0">
<segment>
<wire x1="2.54" y1="27.94" x2="7.62" y2="27.94" width="0.1524" layer="91"/>
<pinref part="D1" gate="G$1" pin="C"/>
<pinref part="R2" gate="G$1" pin="1"/>
</segment>
</net>
<net name="N$8" class="0">
<segment>
<wire x1="-15.24" y1="10.16" x2="-15.24" y2="12.7" width="0.1524" layer="91"/>
<pinref part="D2" gate="G$1" pin="C"/>
<pinref part="R3" gate="G$1" pin="1"/>
</segment>
</net>
<net name="VSYNC" class="0">
<segment>
<wire x1="43.18" y1="25.4" x2="-27.94" y2="25.4" width="0.1524" layer="91"/>
<wire x1="-27.94" y1="25.4" x2="-27.94" y2="40.64" width="0.1524" layer="91"/>
<wire x1="-27.94" y1="40.64" x2="-55.88" y2="40.64" width="0.1524" layer="91"/>
<pinref part="IC1" gate="G$1" pin="VSYNCOUT"/>
<pinref part="U$2" gate="G$1" pin="D2"/>
</segment>
</net>
<net name="VIDEOOUTPUT" class="0">
<segment>
<wire x1="17.78" y1="58.42" x2="17.78" y2="45.72" width="0.1524" layer="91"/>
<wire x1="7.62" y1="45.72" x2="17.78" y2="45.72" width="0.1524" layer="91"/>
<wire x1="17.78" y1="45.72" x2="17.78" y2="27.94" width="0.1524" layer="91"/>
<junction x="17.78" y="45.72"/>
<pinref part="OUTPUT" gate="G$1" pin="SIGNAL"/>
<pinref part="R2" gate="G$1" pin="2"/>
<pinref part="S3" gate="G$1" pin="5"/>
</segment>
</net>
<net name="VIDEOOUT" class="0">
<segment>
<wire x1="-55.88" y1="27.94" x2="-2.54" y2="27.94" width="0.1524" layer="91"/>
<pinref part="D1" gate="G$1" pin="A"/>
<pinref part="U$2" gate="G$1" pin="D7"/>
</segment>
</net>
<net name="A2" class="0">
<segment>
<wire x1="-101.6" y1="43.18" x2="-81.28" y2="43.18" width="0.1524" layer="91"/>
<wire x1="-101.6" y1="53.34" x2="-101.6" y2="43.18" width="0.1524" layer="91"/>
<junction x="-101.6" y="53.34"/>
<pinref part="U$2" gate="G$1" pin="A2"/>
<pinref part="U$1" gate="G$1" pin="WIPER@1"/>
<pinref part="U$1" gate="G$1" pin="WIPER@2"/>
</segment>
</net>
<net name="N$29" class="0">
<segment>
<pinref part="IC1" gate="G$1" pin="SYNCIN"/>
<pinref part="C2" gate="G$1" pin="2"/>
</segment>
</net>
<net name="N$13" class="0">
<segment>
<wire x1="-15.24" y1="5.08" x2="-15.24" y2="2.54" width="0.1524" layer="91"/>
<wire x1="-15.24" y1="2.54" x2="-7.62" y2="2.54" width="0.1524" layer="91"/>
<pinref part="D2" gate="G$1" pin="A"/>
<pinref part="SYNCSELECT" gate="G$1" pin="3"/>
</segment>
</net>
<net name="D9" class="0">
<segment>
<wire x1="-22.86" y1="0" x2="-7.62" y2="0" width="0.1524" layer="91"/>
<pinref part="SYNCSELECT" gate="G$1" pin="2"/>
<pinref part="U$2" gate="G$1" pin="D9"/>
<wire x1="-55.88" y1="22.86" x2="-22.86" y2="22.86" width="0.1524" layer="91"/>
<wire x1="-22.86" y1="22.86" x2="-22.86" y2="0" width="0.1524" layer="91"/>
</segment>
</net>
<net name="SYNCOUT" class="0">
<segment>
<wire x1="43.18" y1="35.56" x2="-7.62" y2="35.56" width="0.1524" layer="91"/>
<wire x1="-7.62" y1="35.56" x2="-30.48" y2="35.56" width="0.1524" layer="91"/>
<wire x1="-30.48" y1="35.56" x2="-30.48" y2="25.4" width="0.1524" layer="91"/>
<wire x1="-30.48" y1="25.4" x2="-55.88" y2="25.4" width="0.1524" layer="91"/>
<wire x1="-7.62" y1="5.08" x2="-7.62" y2="35.56" width="0.1524" layer="91"/>
<junction x="-7.62" y="35.56"/>
<pinref part="IC1" gate="G$1" pin="SYNCOUT"/>
<pinref part="U$2" gate="G$1" pin="D8"/>
<pinref part="SYNCSELECT" gate="G$1" pin="4"/>
</segment>
</net>
<net name="VIDEOINPUT" class="0">
<segment>
<wire x1="35.56" y1="30.48" x2="25.4" y2="30.48" width="0.1524" layer="91"/>
<wire x1="30.48" y1="-15.24" x2="25.4" y2="-15.24" width="0.1524" layer="91"/>
<wire x1="25.4" y1="-15.24" x2="25.4" y2="30.48" width="0.1524" layer="91"/>
<wire x1="25.4" y1="30.48" x2="25.4" y2="33.02" width="0.1524" layer="91"/>
<wire x1="25.4" y1="33.02" x2="25.4" y2="48.26" width="0.1524" layer="91"/>
<wire x1="-38.1" y1="33.02" x2="-38.1" y2="30.48" width="0.1524" layer="91"/>
<wire x1="-38.1" y1="30.48" x2="-55.88" y2="30.48" width="0.1524" layer="91"/>
<wire x1="-38.1" y1="33.02" x2="25.4" y2="33.02" width="0.1524" layer="91"/>
<wire x1="10.16" y1="60.96" x2="10.16" y2="53.34" width="0.1524" layer="91"/>
<wire x1="10.16" y1="53.34" x2="10.16" y2="48.26" width="0.1524" layer="91"/>
<wire x1="10.16" y1="48.26" x2="25.4" y2="48.26" width="0.1524" layer="91"/>
<wire x1="-2.54" y1="48.26" x2="-5.08" y2="48.26" width="0.1524" layer="91"/>
<wire x1="-5.08" y1="48.26" x2="-5.08" y2="60.96" width="0.1524" layer="91"/>
<wire x1="-5.08" y1="60.96" x2="10.16" y2="60.96" width="0.1524" layer="91"/>
<junction x="25.4" y="30.48"/>
<junction x="25.4" y="33.02"/>
<pinref part="C2" gate="G$1" pin="1"/>
<pinref part="INPUT" gate="G$1" pin="SIGNAL"/>
<pinref part="U$2" gate="G$1" pin="D6"/>
<pinref part="S3" gate="G$1" pin="4"/>
<pinref part="S3" gate="G$1" pin="2"/>
<wire x1="7.62" y1="53.34" x2="10.16" y2="53.34" width="0.1524" layer="91"/>
<junction x="10.16" y="53.34"/>
</segment>
</net>
<net name="N$4" class="0">
<segment>
<wire x1="93.98" y1="20.32" x2="93.98" y2="10.16" width="0.1524" layer="91"/>
<wire x1="93.98" y1="10.16" x2="91.44" y2="10.16" width="0.1524" layer="91"/>
<wire x1="91.44" y1="10.16" x2="91.44" y2="7.62" width="0.1524" layer="91"/>
<pinref part="R1" gate="G$1" pin="2"/>
<pinref part="U$5" gate="G$1" pin="3"/>
</segment>
</net>
<net name="+5V" class="0">
<segment>
<wire x1="71.12" y1="43.18" x2="71.12" y2="35.56" width="0.1524" layer="91"/>
<wire x1="68.58" y1="35.56" x2="71.12" y2="35.56" width="0.1524" layer="91"/>
<junction x="71.12" y="35.56"/>
<pinref part="C3" gate="G$1" pin="1"/>
<pinref part="IC1" gate="G$1" pin="VCC"/>
<pinref part="P+1" gate="1" pin="+5V"/>
</segment>
<segment>
<pinref part="P+2" gate="1" pin="+5V"/>
<wire x1="-81.28" y1="63.5" x2="-81.28" y2="58.42" width="0.1524" layer="91"/>
<pinref part="R5" gate="G$1" pin="1"/>
<wire x1="-81.28" y1="58.42" x2="-83.82" y2="58.42" width="0.1524" layer="91"/>
</segment>
</net>
<net name="N$1" class="0">
<segment>
<wire x1="-2.54" y1="43.18" x2="-2.54" y2="38.1" width="0.1524" layer="91"/>
<wire x1="-2.54" y1="38.1" x2="-15.24" y2="38.1" width="0.1524" layer="91"/>
<wire x1="-15.24" y1="38.1" x2="-15.24" y2="22.86" width="0.1524" layer="91"/>
<pinref part="R3" gate="G$1" pin="2"/>
<pinref part="S3" gate="G$1" pin="6"/>
</segment>
</net>
<net name="N$2" class="0">
<segment>
<pinref part="S3" gate="G$1" pin="3"/>
<wire x1="-2.54" y1="50.8" x2="-7.62" y2="50.8" width="0.1524" layer="91"/>
<wire x1="-7.62" y1="50.8" x2="-7.62" y2="58.42" width="0.1524" layer="91"/>
<pinref part="R6" gate="G$1" pin="1"/>
<wire x1="-7.62" y1="58.42" x2="-12.7" y2="58.42" width="0.1524" layer="91"/>
</segment>
</net>
<net name="N$5" class="0">
<segment>
<pinref part="U$1" gate="G$1" pin="3"/>
<pinref part="R5" gate="G$1" pin="2"/>
</segment>
</net>
</nets>
</sheet>
</sheets>
</schematic>
</drawing>
</eagle>
